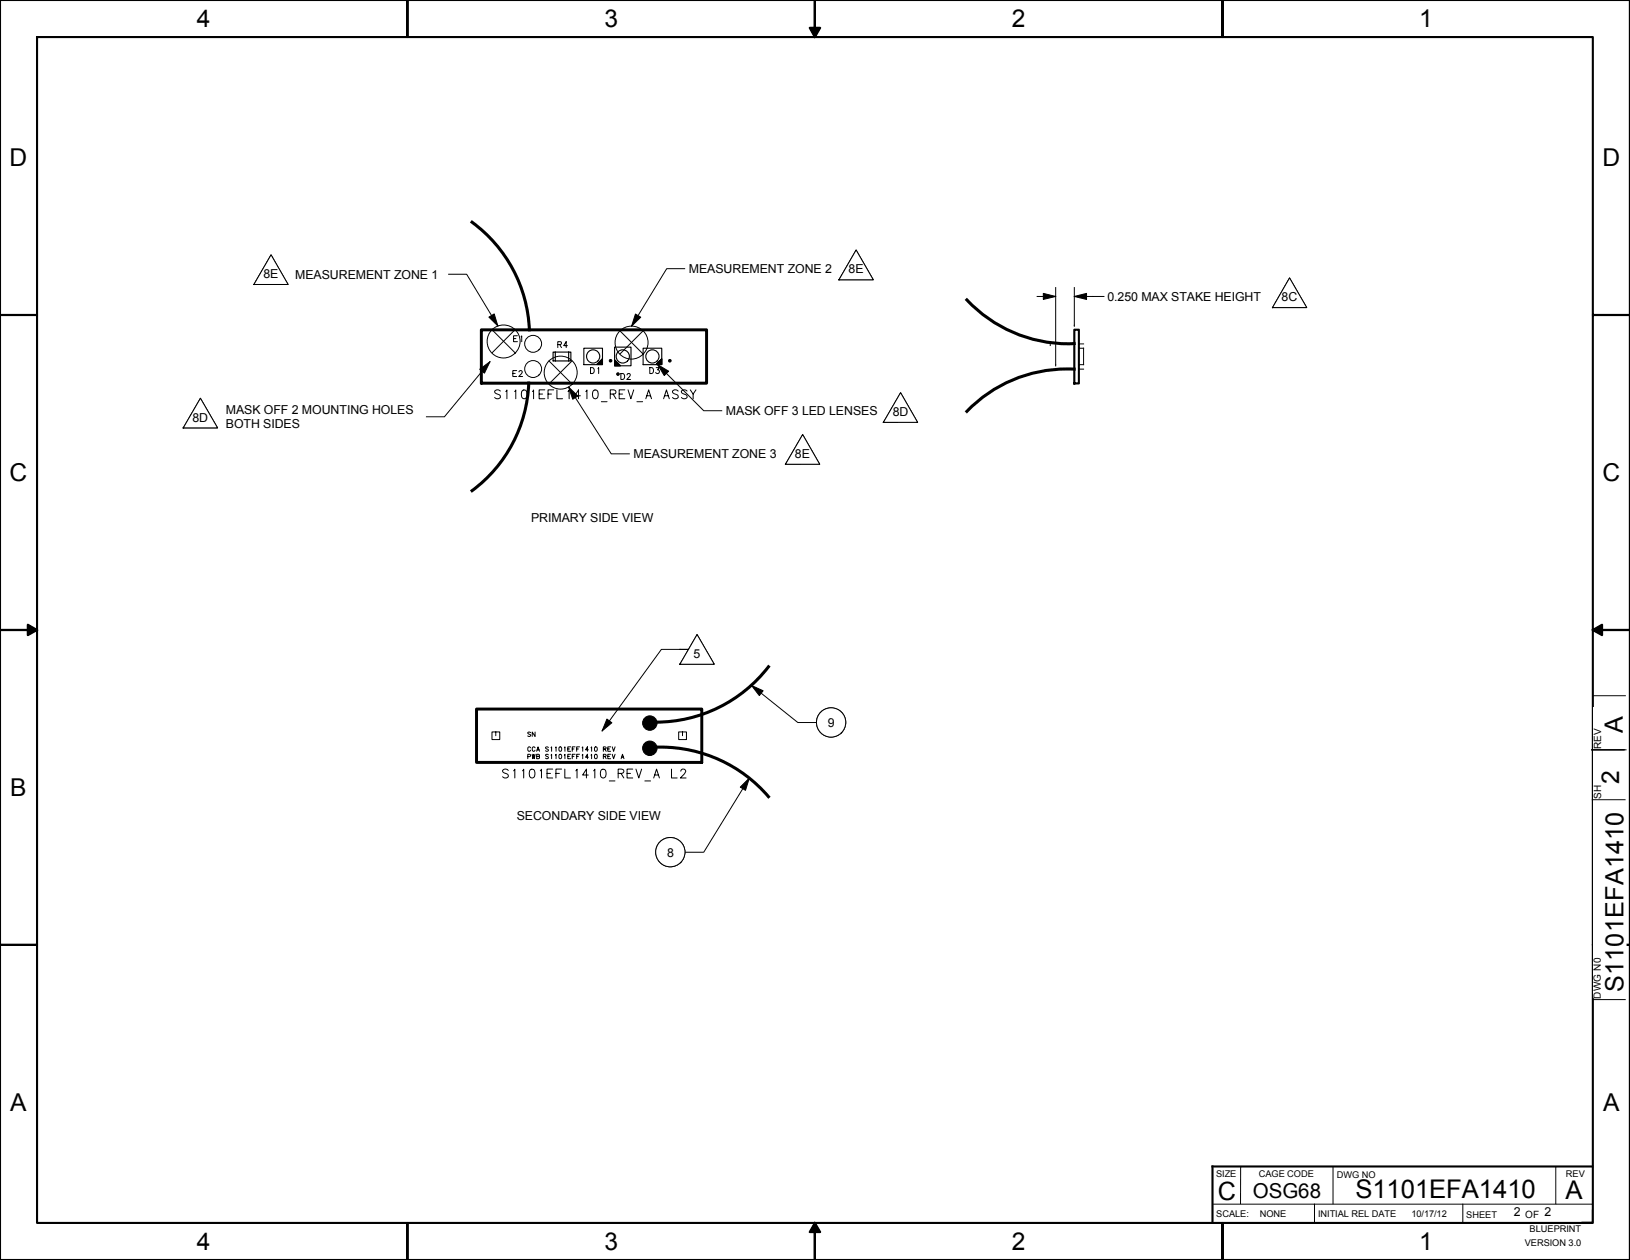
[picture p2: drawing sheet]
<svg xmlns="http://www.w3.org/2000/svg" width="559mm" height="432mm" viewBox="0 0 559 432" stroke-linecap="round" stroke-linejoin="round" font-family="sans-serif">
<g fill="none" stroke="#000" stroke-width=".34">
<path d="M277.6 9.5h3.6l-1.8 3.2zM92.9 87.3l5.9 10.2h-11.8zM153.6 94h6.4l10.7 17.7M234.9 92.1h-6.3l-12.1 19.7M293.5 85.7l5.9 10.2h-11.8zM165 113h77.2v18.3h-77.2zM167.6 108.7l1.8-1.1 1.3 4.1zM168.7 113l7.9 7.9M176.1 116h.8M176.5 113l-7.8 7.9M177.4 115.1h-1.3v2h1.3M178.6 115.4l.3-.3v2"/>
<path d="M191.2 118.1l1.1-.1v-.8l-1.1-.1v2M191.9 118.1l.6 1M194.5 118.4h-1.2l.8-1.3v2M212.6 113.4l7.8 7.9M217.8 107.6l1.9 1.1-3.2 3.1zM220.4 113.5l-7.8 7.8M164.5 126.5l3.5-2.5-1.9 3.9zM168 124l-15.6 18.8h-6.4M171.5 134a1.1 1.1 0 0 0-1-.4 1.1 1.1 0 0 0-.9 .7l.5 .6 1.3 .6 .1 .7a1.26 1.26 0 0 1-1.9 0M173.4 134.2l.4-.6v3.1M175.8 128h.8M176.4 134.2l.4-.6v3.1"/>
<path d="M177.1 127h-1.3v2h1.3M177.9 127.5l.4-.5h.4l.3 .6-1.2 1.4h1.4M179.2 133.8a.98 .98 0 0 1 1.4 .4 1.55 1.55 0 0 1-1 2.5 1.96 1.96 0 0 1-.4-2.9zM182.5 134.2l.4-.6v3.1M184.8 135h1.2M186.8 133.6h-2v3.1h2M187.9 135h1.2M188.2 123.7l7.9 7.9M189.8 133.6h-1.9v3.1M190.9 133.6v3.1h2M194.7 134.2l.4-.6v3.1M194.9 132.7l3.2 3-1.8 1.1z"/>
<path d="M194.9 132.7l14.6 22.8h6.4M196.1 123.7l-7.9 7.9M199 135.6h-2l1.3-2v3.1M200.8 134.2l.4-.6v3.1M202.4 126a1.07 1.07 0 0 1 1.3 .7 1.07 1.07 0 0 1-.6 1.3h-.7zM203.5 133.8a.98 .98 0 0 1 1.4 .4 1.55 1.55 0 0 1-.9 2.5 1.96 1.96 0 0 1-.5-2.9zM204.6 124.9l1.9-2v2zM205 126.4l.2-.4v2M206.2 137.7h1.9M209.2 135l1.7-.1 .3-.4-.2-.6-.5-.3h-1.3v3.1M210.2 135l1 1.7M210.7 123.4l2 1.9h-2z"/>
<path d="M212.3 135h1.1M212.9 128a1.07 1.07 0 0 1 1.2 .7 1.07 1.07 0 0 1-.6 1.3h-.6zM214.2 133.6h-1.9v3.1h1.9M215 128.5l.3-.5 .6 .1 .2 .3-.3 .7-.9 .9h1.3M215.3 133.6l1 3.1 1-3.1M218.4 137.7h1.9M221.4 136.7l1-3.1 1 3.1M221.7 135.6h1.3M222.8 126a1.07 1.07 0 0 1 1.2 .7 1.07 1.07 0 0 1-.6 1.3h-.6zM224.9 124.9l2-2v2zM225 126h1l-.6 .7a.66 .66 0 0 1 .5 1.1 .66 .66 0 0 1-1.1-.2M227.5 136.7l1-3.1 .9 3.1"/>
<path d="M227.8 135.6h1.3M232.5 134a1.09 1.09 0 0 0-1.1-.4 1.09 1.09 0 0 0-.9 .7l.6 .6 1.3 .6 .1 .7a1.26 1.26 0 0 1-2 0M235.5 134a1.09 1.09 0 0 0-1-.4 1.09 1.09 0 0 0-.9 .7l.5 .6 1.3 .6 .1 .7a1.26 1.26 0 0 1-1.9 0M236.6 133.6l1 1.4v1.7M238.6 133.6l-1 1.4M275.2 148.9l5.8 10.2h-11.7zM9.5 214.1l3.2 1.8-3.2 1.8zM239 217.5l5.9 10.1h-11.8zM546.1 215.9l3.1-1.8v3.6zM236.1 222.5h-9.4l-20.3 28M163.4 243h77.2v18.3h-77.2zM170 250.8h-1.3v2.6h2.6v-2.6h-1.3v1.3"/>
<path d="M180.9 259.3l.9-.1 .1-.4-.4-.3h-.6v1.5M181.9 251.1l-.4-.2-.6 .2 .1 .3 .9 .5-.4 .5-.6-.2M181.9 256.3l-.3-.4a.72 .72 0 0 0-.7 .8 .72 .72 0 0 0 .8 .7l.2-.3M182.5 258.5l.2 1.5 .2-1.5 .3 1.5 .2-1.5M183.4 250.9v1.5l-.9-1.5v1.5M183.4 256.3l-.3-.4a.72 .72 0 0 0-.7 .8 .72 .72 0 0 0 .8 .7l.2-.3M184 259.2l.9 .1 .1 .4-.4 .3h-.6v-1.5l.9 .2 .1 .2-.4 .3M184 257.5l.4-1.6 .6 1.6M184.1 257h.7M188 258.7l-.4-.2-.6 .2 .1 .3 .9 .5-.4 .5-.6-.2M188 256.2l-.4-.3-.6 .3 .1 .3 .9 .5-.4 .5-.6-.2M188.9 258.8l.2-.3v1.5"/>
<path d="M188.9 256.2l.2-.3v1.6M190.4 258.8l.2-.3v1.5M190.4 256.2l.2-.3v1.6M191.8 258.6l.2-.1a.73 .73 0 0 1 .6 .8 .73 .73 0 0 1-.8 .6l-.2-.6zM191.8 256l.2-.1a.73 .73 0 0 1 .6 .9 .73 .73 0 0 1-.8 .6l-.2-.6zM193.5 258.8l.2-.3v1.5M193.5 256.2l.2-.3v1.6M194.6 259.2h.6M194.6 256.7h.6M195.6 258.5h-1v1.5h1M195.6 255.9h-1v1.6h1M196.2 259.2h.6"/>
<path d="M196.2 256.7h.6M197.1 258.5h-.9v1.5M197.1 255.9h-.9v1.6M197.7 259.2h.6M197.7 256.7h.6M198.7 258.5h-1v1.5M198.7 255.9h-1v1.6M199.6 258.8l.2-.3v1.5M199.6 256.2l.2-.3v1.6M201.7 259.5h-1l.7-1v1.5M201.7 257h-1l.7-1.1v1.6M202.6 258.8l.2-.3v1.5"/>
<path d="M202.6 256.2l.2-.3v1.6M204 258.6l.2-.1a.73 .73 0 0 1 .6 .8 .73 .73 0 0 1-.8 .6l-.2-.6zM204 256l.2-.1a.73 .73 0 0 1 .6 .9 .73 .73 0 0 1-.8 .6l-.2-.6zM206.8 259.2h.8l.2-.4-.4-.3h-.6v1.5M206.8 256.7l.8-.1 .2-.4-.4-.3h-.6v1.6M207.3 259.2l.5 .8M207.3 256.7l.5 .8M208.1 246.4l1.7 1.3-3.4 2.8zM208.4 259.2h.6M208.4 256.7h.6M209.3 258.5h-.9v1.5h.9M209.3 255.9h-.9v1.6h.9"/>
<path d="M209.9 258.5l.5 1.5 .5-1.5M209.9 255.9l.5 1.6 .5-1.6M213.1 259.5h.6M234 250.8h-1.3v2.6h2.6v-2.6h-1.3v1.3M174.2 264a1.07 1.07 0 0 0-1-.5 1.07 1.07 0 0 0-.9 .8l.5 .6 1.3 .5 .1 .8a1.28 1.28 0 0 1-1.9 0M176.1 264.2l.4-.6v3M179.1 264.2l.4-.6v3M181.9 263.7a.98 .98 0 0 1 1.4 .5 2.03 2.03 0 0 1-.8 2.4l-.6-.2a2.34 2.34 0 0 1 0-2.7zM185.2 264.2l.4-.6v3M187.5 265h1.2M189.5 263.6h-2v3h2M190.6 265h1.2"/>
<path d="M192.5 263.6h-1.9v3M193.6 263.6v3h2M197.4 264.2l.4-.6v3M201.7 265.6h-2l1.3-2v3M203.5 264.2l.4-.6v3M206.2 263.7a.98 .98 0 0 1 1.4 .5 2.03 2.03 0 0 1-.7 2.4l-.7-.2a2.34 2.34 0 0 1 0-2.7zM208.9 267.6h1.9M211.9 265l1.7-.1 .3-.5-.2-.5-.6-.3h-1.2v3M212.9 265l1 1.6M212.9 260l.5-1.5 .5 1.5M215 265h1.2M216.9 263.6h-1.9v3h1.9"/>
<path d="M218 263.6l1 3 1-3M221.1 267.6h1.9M224.1 266.6l1-3 1 3M224.5 265.6h1.2M230.2 263.6v3h2M233.4 264.3l.5-.7a.93 .93 0 0 1 1.2 .6l-.4 1-1.4 1.4h1.9M425.3 399.8v12.7M533.4 399.8v12.7M279.4 419.1l1.8 3.1h-3.6zM415.7 412.7h130.1M450.6 412.7v6.1M501.5 412.7v6.1"/>
<path d="M545.9 414.8v4h-3.6"/>
<circle cx="172.6" cy="117" r="5.6"/>
<circle cx="182.8" cy="117.8" r="2.88"/>
<circle cx="216.5" cy="117.4" r="5.6"/>
<circle cx="182.8" cy="126.4" r="2.88"/>
<circle cx="192.2" cy="127.7" r="5.6"/>
<circle cx="209.3" cy="123.6" r=".45"/>
<circle cx="211.8" cy="128.2" r=".45"/>
<circle cx="229.6" cy="123.6" r=".45"/>
<circle cx="222.8" cy="247.8" r="2.48"/>
<circle cx="222.8" cy="256.4" r="2.48"/>
</g>
<g fill="#000">
<path d="M277.6 9.5h3.6l-1.8 3.2zM167.6 108.7l1.8-1.1 1.3 4.1zM217.8 107.6l1.9 1.1-3.2 3.1zM164.5 126.5l3.5-2.5-1.9 3.9zM194.9 132.7l3.2 3-1.8 1.1zM9.5 214.1l3.2 1.8-3.2 1.8zM546.1 215.9l3.1-1.8v3.6zM208.1 246.4l1.7 1.3-3.4 2.8zM279.4 419.1l1.8 3.1h-3.6z"/>
<circle cx="209.3" cy="123.6" r=".45"/>
<circle cx="211.8" cy="128.2" r=".45"/>
<circle cx="229.6" cy="123.6" r=".45"/>
<circle cx="222.8" cy="247.8" r="2.48"/>
<circle cx="222.8" cy="256.4" r="2.48"/>
</g>
<g fill="none" stroke="#000" stroke-width=".38">
<path d="M200.2 119.3h6.3v5.7h-6.3zM210.7 119h5.6v6.3h-5.6zM220.5 119.3h6.4v5.7h-6.4zM189.6 120.6h6.1v3.1h-6.1zM190.4 120.6v3.1M194.9 120.6v3.1"/>
<circle cx="203.3" cy="122.1" r="2.26"/>
<circle cx="213.5" cy="122.1" r="2.26"/>
<circle cx="223.7" cy="122.1" r="2.26"/>
</g>
<g fill="#000">
<path d="M204.6 124.9h1.9v-2zM204.6 124.9h1.9v-2z"/>
<path d="M210.7 123.4v1.9h2zM210.7 123.4v1.9h2z"/>
<path d="M224.9 124.9h2v-2zM224.9 124.9h2v-2z"/>
</g>
<path d="M165 113h77.2v18.3h-77.2zM163.4 243h77.2v18.3h-77.2z" fill="none" stroke="#000" stroke-width="1"/>
<path d="M0 0h558.8v431.8h-558.8zM12.7 12.7h127v-12.7v12.7h139.7v-12.7v12.7h139.7v-12.7v12.7h127v95.2h12.7h-12.7v108h12.7h-12.7v107.9h12.7h-12.7v95.3h-127v12.7v-12.7h-139.7v12.7v-12.7h-139.7v12.7v-12.7h-127v-95.3h-12.7h12.7v-107.9h-12.7h12.7v-108h-12.7h12.7zM279.4 0v12.7l1.8-3.2h-3.6l1.8 3.2M0 215.9h12.7l-3.2-1.8v3.6l3.2-1.8M546.1 215.9l3.1-1.8v3.6l-3.1-1.8h12.7M545.8 399.8h-130.1v19M279.4 419.1l-1.8 3.1h3.6l-1.8-3.1v12.7" fill="none" stroke="#000" stroke-width=".72"/>
<path d="M546.4 242.4h11v99.6h-11z" fill-rule="evenodd" fill="#fff"/>
<path d="M546.4 242.4h11v99.6h-11z" fill="none" stroke="#fff" stroke-width=".34"/>
<g fill="none" stroke="#000" stroke-width=".34">
<path d="M361.9 98.6v26.5M368.3 98.6v12.9M442.1 95.2l5.9 10.2h-11.8zM355.6 101.6h6.3M357.7 100.5l4.2 1.1-4.2 1zM368.3 101.6l4.2-1.1v2.1zM368.3 111.5h.1M368.3 101.6h10.2M369.9 119.3h1.6v5.7h-1.6M369.9 117.9h1.6M68.7 136.5l5.9 10.1h-11.8zM225.5 125l3.7 2.2-1.5 1.5z"/>
<path d="M225.5 125l15.8 15.8h6.3M308.7 134.6l5.9 10.1h-11.7zM361.9 125.1h.1M369.9 126.5h1.6M257.6 234.9l4 1.8-1.3 1.7zM257.6 234.9l15.9 12.7h6.4M546 238.4h11.2M545.6 257h11.8M253.8 269.7l3.1-3-1.3 4.1zM256.9 266.7l-15.6 25.4h-6.4M545.9 274.1h11.2M546 342.6h11.1"/>
<path d="M457 399.8v12.7"/>
<circle cx="284.9" cy="247.6" r="5"/>
<circle cx="229.8" cy="292" r="5"/>
</g>
<path d="M357.7 100.5l4.2 1.1-4.2 1zM368.3 101.6l4.2-1.1v2.1zM225.5 125l3.7 2.2-1.5 1.5zM257.6 234.9l4 1.8-1.3 1.7zM253.8 269.7l3.1-3-1.3 4.1z" fill="#000"/>
<path d="M161.8 76.2a48.2 48.2 0 0 1 19.7 36.8M331.5 102.8a47.5 47.5 0 0 0 36.8 14.9M181.3 131.3a48.1 48.1 0 0 1-19.5 36.8M368.3 126.5a47.8 47.8 0 0 0-36.8 14.5M263.4 228.5a48.7 48.7 0 0 1-40 18.9M223.4 256.1a48.7 48.7 0 0 1 40 16.9" fill="none" stroke="#000" stroke-width="1.1"/>
<path d="M368.3 113h1.6v18.4h-1.6z" fill="none" stroke="#000" stroke-width=".72"/>
<g font-size="8.8">
<text x="464.7" y="410.7">S1101EFA1410</text>
<text x="536.7" y="410.8">A</text>
</g>
<g font-size="8.6">
<text x="556.4" y="251.1" transform="rotate(-90 556.4 251.1)">A</text>
<text x="556.6" y="340" transform="rotate(-90 556.6 340)">S1101EFA1410</text>
<text x="417.4" y="411.2">C</text>
</g>
<g font-size="8.4">
<text x="67.5" y="9.1">4</text>
<text x="207.2" y="9.1">3</text>
<text x="346.9" y="9.1">2</text>
<text x="486.6" y="9.1">1</text>
<text x="3.3" y="56.8">D</text>
<text x="549.4" y="56.8">D</text>
<text x="3.3" y="164.7">C</text>
<text x="549.4" y="164.7">C</text>
<text x="555.1" y="268.8" transform="rotate(-90 555.1 268.8)">2</text>
<text x="3.5" y="272.7">B</text>
<text x="549.6" y="272.7">B</text>
<text x="3.5" y="380.6">A</text>
<text x="549.6" y="380.6">A</text>
<text x="67.5" y="428.2">4</text>
<text x="207.2" y="428.2">3</text>
<text x="346.9" y="428.2">2</text>
<text x="486.6" y="428.2">1</text>
</g>
<text font-size="7" x="429.5" y="410.7">OSG68</text>
<g font-size="4.2">
<text x="90.3" y="95.3">8E</text>
<text x="101.2" y="95.5">MEASUREMENT ZONE 1</text>
<text x="236.2" y="93.6">MEASUREMENT ZONE 2</text>
<text x="290.9" y="93.7">8E</text>
<text x="379.7" y="103.1">0.250 MAX STAKE HEIGHT</text>
<text x="439.4" y="103.2">8C</text>
<text x="77.4" y="141.9">MASK OFF 2 MOUNTING HOLES</text>
<text x="248.9" y="142.3">MASK OFF 3 LED LENSES</text>
<text x="306" y="142.6">8D</text>
<text x="66" y="144.5">8D</text>
<text x="77.4" y="146.8">BOTH SIDES</text>
<text x="217.2" y="157.1">MEASUREMENT ZONE 3</text>
<text x="272.5" y="156.9">8E</text>
<text x="182.1" y="178.8">PRIMARY SIDE VIEW</text>
<text x="237.8" y="225.5">5</text>
<text x="283.8" y="249.2">9</text>
<text x="177.2" y="281">SECONDARY SIDE VIEW</text>
<text x="228.7" y="293.6">8</text>
<text x="518.9" y="416.9">2</text>
<text x="529.5" y="416.9">2</text>
</g>
<g font-size="3.4">
<text x="548.9" y="256.8" transform="rotate(-90 548.9 256.8)">REV</text>
<text x="548.9" y="273.8" transform="rotate(-90 548.9 273.8)">SH</text>
<text x="548.8" y="342.2" transform="rotate(-90 548.8 342.2)">DWG N0</text>
<text x="522.9" y="417.4">OF</text>
</g>
<g font-size="3.2">
<text x="416.9" y="403.5">SIZE</text>
<text x="431.5" y="403.5">CAGE CODE</text>
<text x="458.3" y="403.6">DWG NO</text>
<text x="536.8" y="403.4">REV</text>
<text x="416.9" y="417.1">SCALE:</text>
<text x="431.8" y="417">NONE</text>
<text x="451.9" y="417.1">INITIAL REL DATE</text>
<text x="483.9" y="417.1">10/17/12</text>
<text x="502.7" y="417.5">SHEET</text>
<text x="524.4" y="422.4">BLUEPRINT</text>
<text x="522.7" y="427">VERSION 3.0</text>
</g>
</svg>
